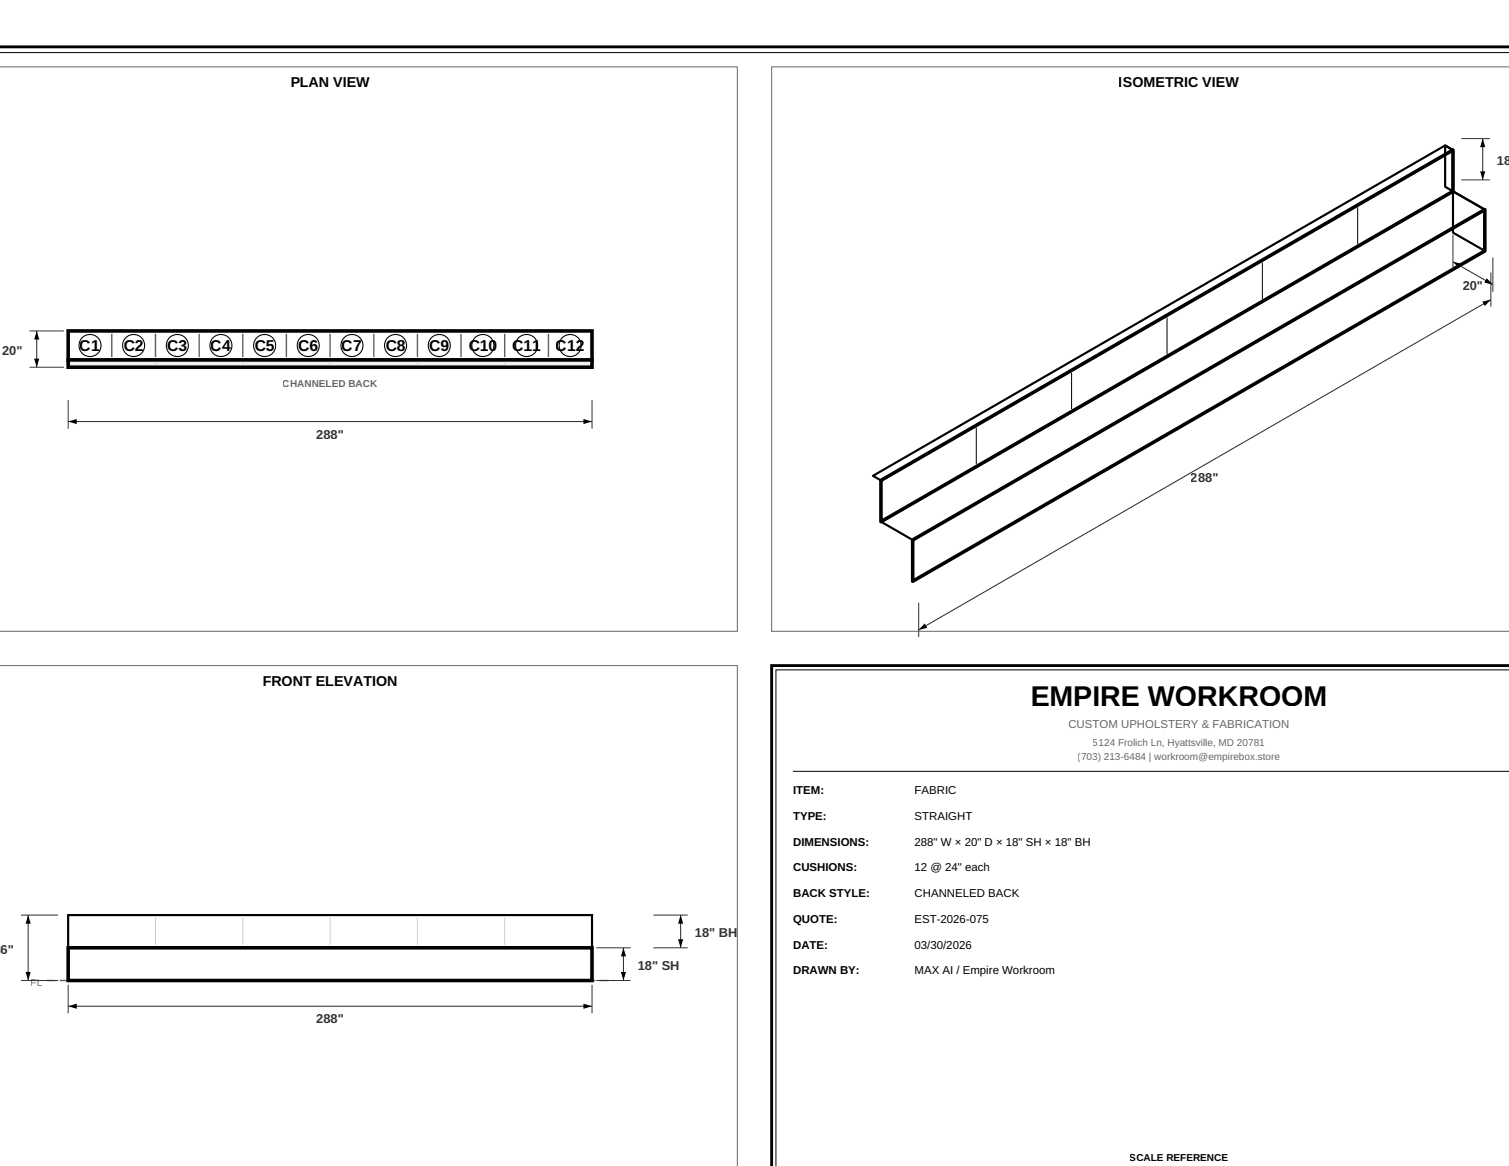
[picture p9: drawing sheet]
<svg xmlns="http://www.w3.org/2000/svg" width="279mm" height="216mm" viewBox="0 0 279 216" stroke-linecap="round" stroke-linejoin="round" font-family="sans-serif">
<path d="M-.1 8.7h279.5" fill="none" stroke="#000" stroke-width=".53"/>
<path d="M-.1 9.7h279.5" fill="none" stroke="#000" stroke-width=".19"/>
<path d="M-.1 12.4h136.6v104.5h-136.6" fill="none" stroke="#666" stroke-width=".19"/>
<path d="M12.6 61.3h97v5.4h-97z" fill="none" stroke="#000" stroke-width=".66" stroke-linecap="butt"/>
<path d="M12.6 66.6h97v1.4h-97z" fill="#f0f0f0" stroke="#000" stroke-width=".66" stroke-linecap="butt"/>
<path d="M28.8 67.2v.3zM45 67.2v.3zM61.1 67.2v.3zM77.3 67.2v.3zM93.5 67.2v.3z" fill="#000" stroke="#ccc" stroke-width=".19"/>
<path d="M20.7 61.8v4.3zM28.8 61.8v4.3zM36.9 61.8v4.3zM45 61.8v4.3zM53 61.8v4.3zM61.1 61.8v4.3zM69.2 61.8v4.3zM77.3 61.8v4.3zM85.4 61.8v4.3zM93.5 61.8v4.3zM101.5 61.8v4.3z" fill="#000" stroke="#666" stroke-width=".26"/>
<g fill="#fff" stroke="#000" stroke-width=".2">
<circle cx="16.7" cy="64" r="2.04"/>
<circle cx="24.7" cy="64" r="2.04"/>
<circle cx="32.8" cy="64" r="2.04"/>
<circle cx="40.9" cy="64" r="2.04"/>
<circle cx="49" cy="64" r="2.04"/>
<circle cx="57.1" cy="64" r="2.04"/>
<circle cx="65.2" cy="64" r="2.04"/>
<circle cx="73.2" cy="64" r="2.04"/>
<circle cx="81.3" cy="64" r="2.04"/>
<circle cx="89.4" cy="64" r="2.04"/>
<circle cx="97.5" cy="64" r="2.04"/>
<circle cx="105.6" cy="64" r="2.04"/>
</g>
<g fill="#000" stroke="#333" stroke-width=".19">
<path d="M270.6 33.3h5.3zM270.6 25.7h5.3zM269 43.4v6.4zM276 50.5v6.3zM276.4 47.7v6.3zM5.5 61.3h6.3zM5.5 68h6.3zM12.6 74.1v5.3zM109.6 74.1v5.3zM170.1 111.6v6.4zM3.9 169.4h6.9zM110.4 175.5h6.4z"/>
<path d="M121 175.5h6.3zM121 169.4h6.3zM3.9 181.6h6.9zM12.6 182.4v5.2zM109.6 182.4v5.2zM110.4 181.6h6.4z"/>
</g>
<path d="M274.5 25.7v7.6zM269 48.5l7.4 4.2zM6.8 61.3v6.7zM12.6 78.1h97zM170.1 116.6l105.9-61.1zM126 169.4v6.1zM5.2 169.4v12.2zM12.6 186.3h97zM115.4 175.5v6.1z" fill="#000" stroke="#333" stroke-width=".2"/>
<g fill="#000">
<path d="M274.5 25.7l.5 1.6h-.9zM274.1 31.7h.9l-.5 1.6zM269 48.5l1.6 .3-.4 .9zM274.4 55.9l1.6-.4-1.1 1.2zM275.3 51.5l1.1 1.2-1.6-.4zM6.8 61.3l.5 1.6h-1zM6.3 66.4h1l-.5 1.6zM12.6 78.1l1.6-.5v.9zM108 77.6l1.6 .5-1.6 .4zM171.2 115.4l.5 .8-1.6 .4zM5.2 169.4l.5 1.6h-1zM4.7 180h1l-.5 1.6z"/>
<path d="M115.4 175.5l.5 1.6h-.9zM115 180h.9l-.5 1.6zM126 169.4l.5 1.6h-1zM125.5 173.9h1l-.5 1.6zM12.6 186.3l1.6-.5v1zM108 185.8l1.6 .5-1.6 .5z"/>
</g>
<path d="M142.9 12.4v104.5h136.5M142.9 12.4h.1M142.9 12.4h136.5M-.1 123.2h136.6v92.7" fill="none" stroke="#666" stroke-width=".19"/>
<path d="M163.1 89l105.9-61.2v7.6l-105.9 61.2zM169 100l105.9-61.2v7.7l-105.9 61.1zM12.6 175.5h97v6.1h-97z" fill="none" stroke="#000" stroke-width=".66" stroke-linecap="butt"/>
<path d="M267.6 26.9l1.4 .9v7.6l-1.4-.8zM269 35.4l5.9 3.4v7.7l-5.9-3.4zM161.6 88.1l106-61.2 1.4 .9-105.9 61.2zM163.1 96.6l105.9-61.2 5.9 3.4-105.9 61.2zM12.6 169.4h97v6.1h-97z" fill="none" stroke="#000" stroke-width=".4"/>
<path d="M163.1 96.6l105.9-61.2z" fill="#000" stroke="#000" stroke-width=".26"/>
<path d="M233.7 48.6v6.8zM251.4 38.4v6.8zM198.4 69v6.8zM216.1 58.8v6.8zM180.8 79.2v6.8zM146.8 142.8h132.6z" fill="#000" stroke="#000" stroke-width=".19"/>
<path d="M8.7 181.6h104.9z" fill="#000" stroke="#666" stroke-width=".26" stroke-dasharray="1.6 .8" stroke-linecap="butt"/>
<path d="M28.8 170v5zM45 170v5zM61.1 170v5zM77.3 170v5zM93.5 170v5z" fill="#000" stroke="#ccc" stroke-width=".19"/>
<path d="M12.6 175.5h97z" fill="#000" stroke="#000" stroke-width=".4"/>
<path d="M279.4 123.2h-136.5v92.7" fill="none" stroke="#000" stroke-width=".53"/>
<path d="M279.4 124h-135.7v91.9" fill="none" stroke="#000" stroke-width=".19"/>
<text font-size="5.3" x="190.8" y="130.7">EMPIRE WORKROOM</text>
<g font-size="2.9">
<text x="14.8" y="65">C1</text>
<text x="22.9" y="65">C2</text>
<text x="31" y="65">C3</text>
<text x="39" y="65">C4</text>
<text x="47.1" y="65">C5</text>
<text x="55.2" y="65">C6</text>
<text x="63.3" y="65">C7</text>
<text x="71.4" y="65">C8</text>
<text x="79.5" y="65">C9</text>
<text x="86.7" y="65">C10</text>
<text x="94.8" y="65">C11</text>
<text x="102.9" y="65">C12</text>
</g>
<g font-size="2.6">
<text x="53.8" y="16.1">PLAN VIEW</text>
<text x="207.2" y="16.1">ISOMETRIC VIEW</text>
<text x="48.6" y="126.9">FRONT ELEVATION</text>
</g>
<g font-size="2.4" fill="#333">
<text x="277.2" y="30.5">18</text>
<text x="270.8" y="53.8">20&quot;</text>
<text x=".4" y="65.7">20&quot;</text>
<text x="58.6" y="81.2">288&quot;</text>
<text x="220.5" y="89.2">288&quot;</text>
<text x="128.7" y="173.5">18&quot; BH</text>
<text x=".1" y="176.6">6&quot;</text>
<text x="118.1" y="179.6">18&quot; SH</text>
<text x="58.6" y="189.5">288&quot;</text>
</g>
<text font-size="2.1" fill="#666" x="197.8" y="134.9">CUSTOM UPHOLSTERY &amp; FABRICATION</text>
<g font-size="2.1">
<text x="146.8" y="147.1">ITEM:</text>
<text x="169.3" y="147.1">FABRIC</text>
<text x="146.8" y="151.8">TYPE:</text>
<text x="169.3" y="151.8">STRAIGHT</text>
<text x="146.8" y="156.6">DIMENSIONS:</text>
<text x="146.8" y="161.3">CUSHIONS:</text>
<text x="169.3" y="156.6">288&quot; W × 20&quot; D × 18&quot; SH × 18&quot; BH</text>
<text x="169.3" y="161.3">12 @ 24&quot; each</text>
<text x="146.8" y="166.1">BACK STYLE:</text>
<text x="169.3" y="166.1">CHANNELED BACK</text>
<text x="146.8" y="170.9">QUOTE:</text>
<text x="169.3" y="170.9">EST-2026-075</text>
<text x="146.8" y="175.6">DATE:</text>
<text x="169.3" y="175.6">03/30/2026</text>
<text x="146.8" y="180.4">DRAWN BY:</text>
<text x="169.3" y="180.4">MAX AI / Empire Workroom</text>
</g>
<g font-size="1.9" fill="#666">
<text x="52.4" y="71.7">CHANNELED BACK</text>
<text x="199.5" y="140.7">(703) 213-6484 | workroom@empirebox.store</text>
<text x="202.4" y="138.1">5124 Frolich Ln, Hyattsville, MD 20781</text>
<text x="5.7" y="182.6">FL</text>
</g>
<text font-size="1.9" x="209.2" y="215.1">SCALE REFERENCE</text>
</svg>
